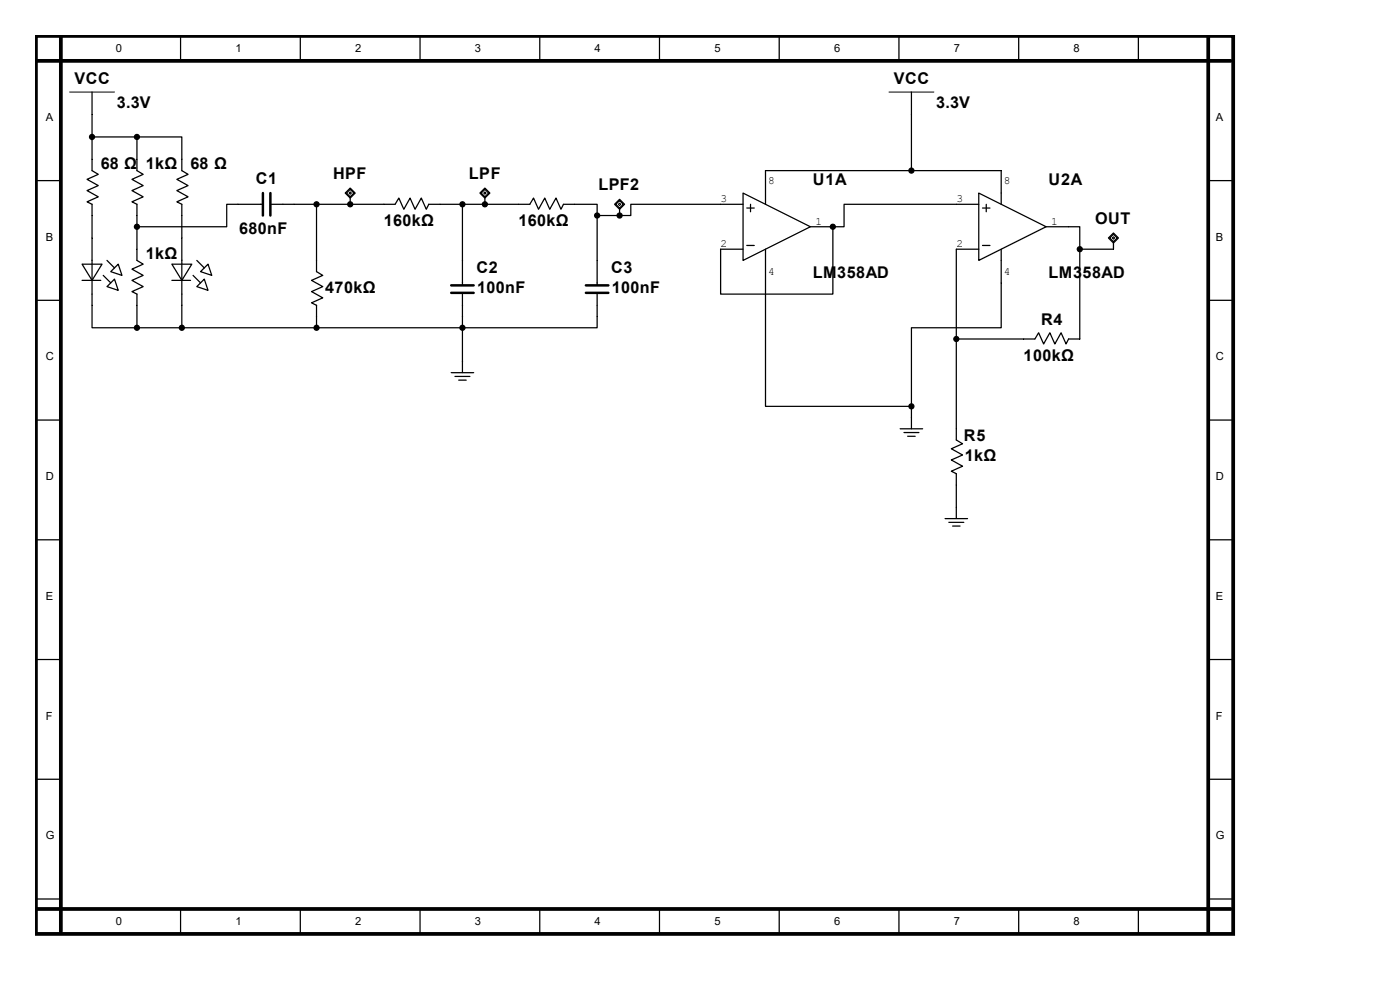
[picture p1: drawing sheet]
<svg xmlns="http://www.w3.org/2000/svg" width="297mm" height="210mm" viewBox="0 0 297 210" stroke-linecap="round" stroke-linejoin="round" font-family="sans-serif">
<path d="M7.6 7.6h254v190.5h-254zM7.6 12.9h253.5M12.9 7.6v190M256.3 7.6v190M7.6 192.8h253.5" fill="none" stroke="#000" stroke-width=".79"/>
<g fill="none" stroke="#000" stroke-width=".26">
<path d="M38.3 7.6v5.3M63.7 7.6v5.3M89.1 7.6v5.3M114.5 7.6v5.3M139.9 7.6v5.3M165.3 7.6v5.3M190.7 7.6v5.3M193.4 19.5v4.8M216.1 7.6v5.3M241.5 7.6v5.3M7.6 38.3h5.3M162.4 36.2v7.1"/>
<path d="M256.3 38.3h5.3M50.5 43.3h5.3M57.4 43.3h26.4l.8-1.3 1.1 2.4 1.3-2.4 1.1 2.4 1.3-2.4 1 2.4 .6-1.1h7.1v17.2M67.2 43.3v14.3l1.3 .8-2.4 1.1 2.4 1.3-2.4 1.1 2.4 1.3-2.4 1 1.1 .6v2.4M110 43.3h2.4l.8-1.3 1 2.4 1.4-2.4 1 2.4 1.4-2.4 1 2.4 .5-1.1h7.2v17.2M152.9 43.3h4.7M152.9 52.9h4.7M157.6 41l14.3 7.1-14.3 7.1zM158.4 52.1h1.6M158.4 44.1h1.6M159.2 43.3v1.6M162.4 52.9v7.1"/>
<path d="M171.9 48.1h4.8M7.6 63.7h5.3M95.7 79.1h4.8M96.5 79.9h3.2M98.1 62.1v5.1M98.1 76.7v2.4M126.7 62.1v5.1M217.2 71.9h2.4l.7-1.3 1.1 2.4 1.3-2.4 1.1 2.4 1.3-2.4 1.1 2.4 .5-1.1h2.4M256.3 63.7h5.3M7.6 89.1h5.3M97.3 80.6h1.6M191 91h4.7"/>
<path d="M191.8 91.8h3.1M192.6 92.6h1.6M193.4 88.6v2.4M256.3 89.1h5.3M7.6 114.5h5.3M256.3 114.5h5.3M7.6 139.9h5.3M256.3 139.9h5.3M7.6 165.3h5.3M256.3 165.3h5.3M7.6 190.7h5.3M38.3 192.8v5.3"/>
<path d="M63.7 192.8v5.3M89.1 192.8v5.3M114.5 192.8v5.3M139.9 192.8v5.3M165.3 192.8v5.3M190.7 192.8v5.3M216.1 192.8v5.3M241.5 192.8v5.3M256.3 190.7h5.3"/>
</g>
<path d="M55.8 41v4.7M57.4 41v4.7M95.7 60.5h4.8M95.7 62.1h4.8M124.3 60.5h4.8M124.3 62.1h4.8" fill="none" stroke="#000" stroke-width=".53"/>
<g fill="#000" stroke="#000" stroke-width=".26">
<circle cx="67.2" cy="43.3" r=".53"/>
<circle cx="74.3" cy="43.3" r=".53"/>
<circle cx="98.1" cy="43.3" r=".53"/>
<circle cx="126.7" cy="45.7" r=".53"/>
</g>
<path d="M188.6 19.5h9.5" fill="none" stroke="#000" stroke-width=".21"/>
<path d="M73.2 41l1.1-1.1 1.1 1.1-1.1 1z" fill-rule="evenodd" fill="#fff" stroke="#000" stroke-width=".26"/>
<path d="M73.5 41l.8-.8 .8 .8-.8 .8zM74.3 43.3h.1M74.3 42v1.3M98.1 43.3h11.9" fill="none" stroke="#000" stroke-width=".26"/>
<path d="M74 41l.3-.3 .3 .3-.3 .2z" fill="none" stroke="#000" stroke-width=".21"/>
<circle cx="102.9" cy="43.3" r=".53" fill="#000" stroke="#000" stroke-width=".26"/>
<path d="M101.8 41l1.1-1.1 1 1.1-1 1z" fill-rule="evenodd" fill="#fff" stroke="#000" stroke-width=".26"/>
<path d="M102.1 41l.8-.8 .8 .8-.8 .8zM102.9 43.3h.1M102.9 42v1.3M152.9 43.3h-19.1v2.4h-7.1" fill="none" stroke="#000" stroke-width=".26"/>
<path d="M102.6 41l.3-.3 .2 .3-.2 .2z" fill="none" stroke="#000" stroke-width=".21"/>
<circle cx="131.4" cy="45.7" r=".53" fill="#000" stroke="#000" stroke-width=".26"/>
<path d="M130.4 43.3l1-1 1.1 1-1.1 1.1z" fill-rule="evenodd" fill="#fff" stroke="#000" stroke-width=".26"/>
<path d="M131.4 42.5l.8 .8-.8 .8-.7-.8zM131.4 45.7h.1M131.4 44.4v1.3" fill="none" stroke="#000" stroke-width=".26"/>
<path d="M131.2 43.3l.2-.2 .3 .2-.3 .3z" fill="none" stroke="#000" stroke-width=".21"/>
<path d="M235.2 50.5l1-1.1 1.1 1.1-1.1 1z" fill-rule="evenodd" fill="#fff" stroke="#000" stroke-width=".26"/>
<g fill="none" stroke="#000" stroke-width=".26">
<path d="M19.5 19.5v16.7l1.3 .8-2.3 1 2.3 1.4-2.3 1 2.3 1.4-2.3 1 1 .5v2.4M19.5 29.1h9.6M29.1 29.1h9.5v7.1l1.3 .8-2.4 1 2.4 1.4-2.4 1 2.4 1.4-2.4 1 1.1 .5v2.4M29.1 29.1v7.1l1.3 .8-2.4 1 2.4 1.4-2.4 1 2.4 1.4-2.4 1 1.1 .5v2.4M212.4 36.2v7.1M29.1 52.9v2.3l1.3 .8-2.4 1.1 2.4 1.3-2.4 1.1 2.4 1.3-2.4 1.1 1.1 .5v2.4M202.9 43.3h4.7M202.9 52.9h4.7M207.6 41l14.3 7.1-14.3 7.1zM208.4 52.1h1.6M208.4 44.1h1.6M209.2 43.3v1.6"/>
<path d="M212.4 52.9v16.6h-19v16.7M221.9 48.1h7.2v4.8M229.1 52.9v19M236.2 49.7l.8 .8-.8 .8-.8-.8zM236.2 51.5v1.4h-7.1M162.4 60v26.2h31M193.4 86.2v2.4M202.9 91v2.3l1.3 .8-2.4 1.1 2.4 1.3-2.4 1.1 2.4 1.3-2.4 1.1 1.1 .5v9.5M200.5 110h4.8M201.3 110.8h3.2M202.1 111.6h1.6"/>
</g>
<path d="M14.8 19.5h9.5M236 50.5l.2-.3 .3 .3-.3 .2z" fill="none" stroke="#000" stroke-width=".21"/>
<g fill="#000" stroke="#000" stroke-width=".26">
<circle cx="19.5" cy="29.1" r=".53"/>
<circle cx="29.1" cy="29.1" r=".53"/>
<circle cx="229.1" cy="52.9" r=".53"/>
<circle cx="193.4" cy="86.2" r=".53"/>
</g>
<path d="M17.4 56h4.2l-2.1 3.5z" fill="#fff" stroke="#000" stroke-width=".26"/>
<path d="M17.4 59.5h4M19.5 50.5v14.3M21.9 58.4l1.6 1.6M22.7 55.2l1.6 1.6M23.5 57.6l1.6-1.6 .8 2.4zM22.7 60.8l1.6-1.6 .8 2.4z" fill="none" stroke="#000" stroke-width=".26"/>
<path d="M36.5 56h4.2l-2.1 3.5z" fill="#fff" stroke="#000" stroke-width=".26"/>
<g fill="none" stroke="#000" stroke-width=".26">
<path d="M162.4 36.2h50M193.4 24.3v11.9M19.5 45.7v4.8M29.1 45.7v7.2M36.5 59.5h3.9M38.6 45.7v23.8M41 58.4l1.5 1.6M41.8 55.2l1.5 1.6M42.5 57.6l1.6-1.6 .8 2.4zM50.5 43.3h-2.4v4.8h-19M202.9 43.3h-23.8v4.8h-2.4v14.3h-23.8v-9.5M202.9 52.9v38.1"/>
<path d="M19.5 64.8v4.7h9.6M29.1 64.8v4.7M41.8 60.8l1.5-1.6 .8 2.4zM67.2 67.2v2.3M98.1 67.2v9.5M126.7 67.2v2.3h-97.6M202.9 71.9h14.3"/>
</g>
<g fill="#000" stroke="#000" stroke-width=".26">
<circle cx="193.4" cy="36.2" r=".53"/>
<circle cx="29.1" cy="48.1" r=".53"/>
<circle cx="176.7" cy="48.1" r=".53"/>
<circle cx="29.1" cy="69.5" r=".53"/>
<circle cx="38.6" cy="69.5" r=".53"/>
<circle cx="67.2" cy="69.5" r=".53"/>
<circle cx="98.1" cy="69.5" r=".53"/>
<circle cx="202.9" cy="71.9" r=".53"/>
</g>
<g font-size="3.4">
<text x="15.8" y="17.9">VCC</text>
<text x="189.7" y="17.9">VCC</text>
<text x="24.8" y="22.9">3.3V</text>
<text x="198.6" y="22.9">3.3V</text>
<text x="21.4" y="35.9">68 Ω</text>
<text x="30.9" y="35.9">1kΩ</text>
<text x="40.4" y="35.9">68 Ω</text>
<text x="54.3" y="39.1">C1</text>
<text x="70.7" y="38">HPF</text>
<text x="99.5" y="38">LPF</text>
<text x="127" y="40.4">LPF2</text>
<text x="172.4" y="39.3">U1A</text>
<text x="222.5" y="39.3">U2A</text>
<text x="232.3" y="47.5">OUT</text>
<text x="50.7" y="49.7">680nF</text>
<text x="81.4" y="48">160kΩ</text>
<text x="110" y="48">160kΩ</text>
<text x="30.9" y="54.9">1kΩ</text>
<text x="101.1" y="57.8">C2</text>
<text x="129.7" y="57.8">C3</text>
<text x="172.4" y="58.9">LM358AD</text>
<text x="222.5" y="58.9">LM358AD</text>
<text x="69" y="62.1">470kΩ</text>
<text x="101.2" y="62.1">100nF</text>
<text x="129.8" y="62.1">100nF</text>
<text x="220.9" y="69">R4</text>
<text x="217.2" y="76.6">100kΩ</text>
<text x="204.5" y="93.6">R5</text>
<text x="204.7" y="97.8">1kΩ</text>
</g>
<g font-size="2.4">
<text x="24.6" y="11.1">0</text>
<text x="50" y="11.1">1</text>
<text x="75.4" y="11.1">2</text>
<text x="100.8" y="11.1">3</text>
<text x="126.2" y="11.1">4</text>
<text x="151.6" y="11.1">5</text>
<text x="177" y="11.1">6</text>
<text x="202.4" y="11.1">7</text>
<text x="227.8" y="11.1">8</text>
<text x="9.7" y="25.7">A</text>
<text x="257.9" y="25.7">A</text>
<text x="162.9" y="39">8</text>
<text x="212.9" y="39">8</text>
<text x="152.9" y="42.9">3</text>
<text x="173" y="47.7">1</text>
<text x="202.9" y="42.9">3</text>
<text x="223" y="47.7">1</text>
<text x="9.7" y="51.1">B</text>
<text x="152.9" y="52.5">2</text>
<text x="202.9" y="52.5">2</text>
<text x="257.9" y="51.1">B</text>
<text x="162.9" y="58.3">4</text>
<text x="212.9" y="58.3">4</text>
<text x="9.7" y="76.5">C</text>
<text x="257.9" y="76.5">C</text>
<text x="9.7" y="101.9">D</text>
<text x="257.9" y="101.9">D</text>
<text x="9.7" y="127.3">E</text>
<text x="257.9" y="127.3">E</text>
<text x="9.7" y="152.7">F</text>
<text x="257.9" y="152.7">F</text>
<text x="9.7" y="178.1">G</text>
<text x="257.9" y="178.1">G</text>
<text x="24.6" y="196.3">0</text>
<text x="50" y="196.3">1</text>
<text x="75.4" y="196.3">2</text>
<text x="100.8" y="196.3">3</text>
<text x="126.2" y="196.3">4</text>
<text x="151.6" y="196.3">5</text>
<text x="177" y="196.3">6</text>
<text x="202.4" y="196.3">7</text>
<text x="227.8" y="196.3">8</text>
</g>
</svg>
